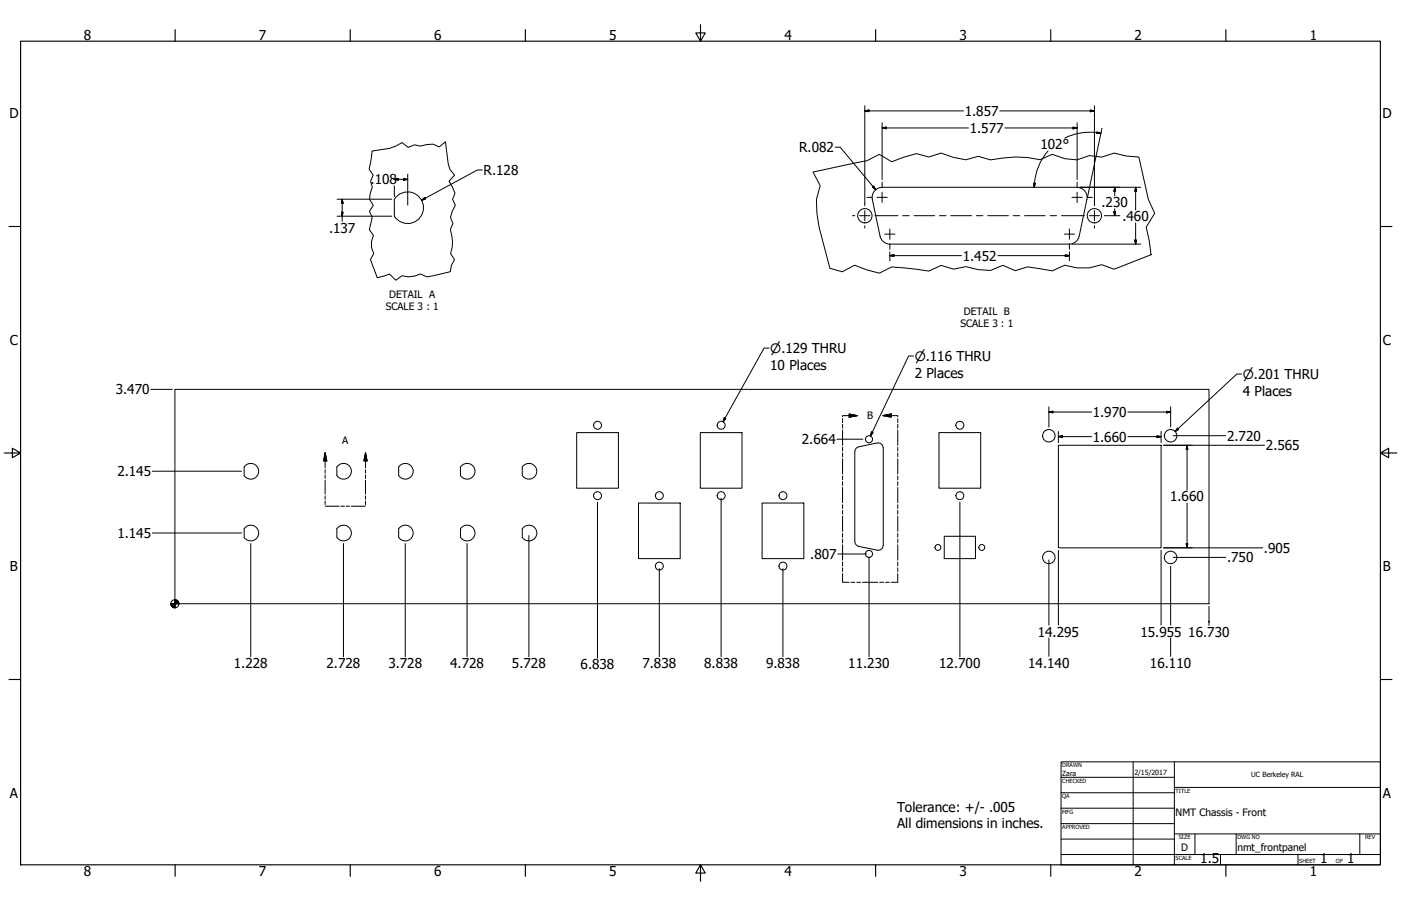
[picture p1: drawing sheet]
<svg xmlns="http://www.w3.org/2000/svg" width="864mm" height="559mm" viewBox="0 0 864 559" stroke-linecap="round" stroke-linejoin="round" font-family="sans-serif">
<!-- layer: Visible (ANSI) -->
<g fill="none" stroke="#000" stroke-width=".62">
<path d="M539 117l3-1h2h120a6 6 0 0 1 6 7l-5 23a6 6 0 0 1-6 5h-110a6 6 0 0 1-7-5l-4-23a6 6 0 0 1 1-6zM245 121a10 10 0 0 1 14 1 10 10 0 0 1-2 14 10 10 0 0 1-14-3v-10zM108 240h637v132h-637zM355 267h26v34h-26zM432 267h25v34h-25zM541 273l2 1 1 2v60l-1 3h-2M541 273l-12 3-2 2v56v2l2 1 12 2M579 267h26v34h-26zM652 275h64v63h-64zM150 293a5 5 0 0 0 8 1 5 5 0 0 0 0-7 5 5 0 0 0-8 1v5M208 293a5 5 0 0 0 7 1 5 5 0 0 0 0-7 5 5 0 0 0-7 1v5M246 293a5 5 0 0 0 7 1 5 5 0 0 0 0-7 5 5 0 0 0-7 1v5"/>
<path d="M284 293a5 5 0 0 0 7 1 5 5 0 0 0 0-7 5 5 0 0 0-7 1v5M322 293a5 5 0 0 0 7 1 5 5 0 0 0 0-7 5 5 0 0 0-7 1v5M394 310h25v35h-25zM470 310h25v35h-25zM151 326a5 5 0 0 1 7-1 5 5 0 0 1 0 8 5 5 0 0 1-8-2v-5zM208 326a5 5 0 0 1 7-1 5 5 0 0 1 0 8 5 5 0 0 1-7-2v-5zM246 326a5 5 0 0 1 7-1 5 5 0 0 1 0 8 5 5 0 0 1-7-2v-5zM284 326a5 5 0 0 1 8-1 5 5 0 0 1-1 8 5 5 0 0 1-7-2v-5zM322 326a5 5 0 0 1 8-1 5 5 0 0 1-1 8 5 5 0 0 1-7-2v-5zM582 331h19v14h-19z"/>
<circle cx="533" cy="133" r="4"/>
<circle cx="675" cy="133" r="4"/>
<circle cx="368" cy="262" r="2.4"/>
<circle cx="445" cy="262" r="2.4"/>
<circle cx="536" cy="271" r="2.2"/>
<circle cx="592" cy="262" r="2.4"/>
<circle cx="647" cy="269" r="4"/>
<circle cx="722" cy="269" r="4"/>
<circle cx="368" cy="306" r="2.4"/>
<circle cx="406" cy="306" r="2.4"/>
<circle cx="445" cy="306" r="2.4"/>
<circle cx="483" cy="306" r="2.4"/>
<circle cx="592" cy="306" r="2.4"/>
<circle cx="578" cy="338" r="1.8"/>
<circle cx="605" cy="338" r="1.8"/>
<circle cx="406" cy="349" r="2.4"/>
<circle cx="483" cy="349" r="2.4"/>
<circle cx="536" cy="342" r="2.2"/>
<circle cx="647" cy="344" r="4"/>
<circle cx="722" cy="344" r="4"/>
</g>
<!-- layer: Break Line (ANSI) -->
<path d="M229 93l11-1 8-4 4 3 3-2 4 1 8-1 4 2 4-4 1 14 1 3 3 4-3 4 3 7-1 4 2 4-3 7 1 4-1 4a22 22 0 0 1 0 14l2 4-2 4v4l-15 3-4-2-4 1-3 1-4-1-4 3-4-4-7 2-5-11 2-4-1-3v-4l1-4-2-3 1-8-1-4 2-3-2-4v-4l1-4-1-3 2-4-2-4zM501 106l33-7 8-4 8 5 15-5 8 2 7-3 8 3 7 2 8-3 8 3a69 69 0 0 1 30-1l8-3 7 3 8 1 8-3 7 1 8-3 7 2 8 1 6 26 4 9-5 8 3 17-23 9-8-3-7 2h-8l-8-1-7 3-16-2-7 2-8-3-7 3-8-1-8-2-7 2-8-2-7 3-23-2-8 3-8-2-7-2-8 4-7-3-7-25-1-8-1-9 3-8z" fill="none" stroke="#000" stroke-width=".62"/>
<!-- layer: Detail Boundary (ANSI) -->
<g fill="none" stroke="#000" stroke-width=".62">
<path d="M519 258v3M523 255l5 1-5 1zM528 256h-9v1M544 256l5-1v2zM544 256h9v1M553 258v3M200 279l1 5h-2zM200 279v10M225 279l1 5h-2zM225 279v10M519 262v2M519 265v10"/>
<path d="M519 276v2M519 279v3M553 262v2M553 265v10M553 276v2M553 279v3M200 290v2M200 293v2M200 296v9M225 290v2M225 293v2M225 296v9"/>
<path d="M519 283v9M519 294v2M519 297v2M553 283v9M553 294v2M553 297v2M200 306v2M200 309v2M200 312h9M210 312h2M213 312h3M217 312h8"/>
<path d="M225 306v2M225 309v2M519 301v9M519 311v3M519 315v2M519 318v10M553 301v9M553 311v3M553 315v2M553 318v10M519 329v2M519 332v3"/>
<path d="M519 336v10M553 329v2M553 332v3M553 336v10M519 354v5h4M519 347v2M519 350v3M525 359h2M528 359h2M532 359h9M542 359h3M546 359h2"/>
<path d="M553 354v5h-4M553 347v2M553 350v3"/>
</g>
<path d="M523 257l5-1zM523 255l5 1-5 1zM544 256l5-1zM544 256l5-1v2zM200 279l1 5zM200 279l1 5h-2zM225 279l1 5zM225 279l1 5h-2z" fill="#000" stroke="#000" stroke-width=".62"/>
<!-- layer: Border (ANSI) -->
<g fill="none" stroke="#000" stroke-width=".7">
<path d="M108 18v7M216 18v7M324 18v7M432 15v10l-3-5h6l-3 5M540 18v7M648 18v7M756 18v7M13 25h838v508h-838zM6 140h7M851 140h7M3 279h10l-5-3v6l5-3M851 279l5 3v-6l-5 3h10"/>
<path d="M6 419h7M851 419h7M108 533v8M216 533v8M324 533v8M432 533l3 5h-6l3-5v11M540 533v8M648 533v8M756 533v8"/>
</g>
<!-- layer: Title (ANSI) -->
<g fill="none" stroke="#000" stroke-width=".62">
<path d="M654 470h197v63h-197zM654 479h70M698 470v63M724 470v63M654 489h70M654 498h70M724 486h127M654 508h70M654 518h70M724 514h127M737 514v13M762 514v13"/>
<path d="M838 514v13M654 527h197M752 527v6M800 527v6"/>
</g>
<!-- layer: Dimension (ANSI) -->
<g fill="none" stroke="#000" stroke-width=".62">
<path d="M533 68h3v1zM533 68h61M533 65v60M544 79l2-1v1zM544 79h53M544 76v35M616 68h59M619 79h45M661 78l3 1h-3zM664 76v35M672 68h3l-3 1zM675 65v60"/>
<path d="M679 79l-9 42M515 91h3l22 26M646 93a34 34 0 0 0-8 23M676 81l3 1h-3zM679 82h-6h-6l-5 1-6 2M243 111l3-1v1zM243 111h8M243 115v6M249 110l2 1h-2zM251 107v20M297 105h-3l-34 19M538 115h1l1 2z"/>
<path d="M637 113h1v3zM666 116h37M687 116l1 2h-1zM687 116v5M700 116l1 2h-1zM700 116v14M208 133h33M208 123h33M211 131v2zM211 123v2zM211 123v14M260 124l2-2v1z"/>
<path d="M682 133h8M687 131h1l-1 2zM687 129v4M700 137v14M549 158l2-1v1zM549 158h44M549 155v6M615 158h44M657 157l2 1h-2zM659 155v6M661 151h42M700 148h1l-1 3z"/>
<path d="M93 240h13M647 254h2v1zM647 251v12M647 254h26M695 254h27M719 254h3l-3 1zM722 251v12M516 271h16M652 269h3v1zM652 269h21M652 266v7M695 269h21"/>
<path d="M713 269h3l-3 1zM716 266v7M723 269h33M732 275v2h-1zM732 275v27M735 275h-18h63M94 291h55M368 310v96M444 307v98M592 310v95M732 310v28M94 329h55"/>
<path d="M155 335v70M212 335v70M250 335v70M288 335v70M326 330v75M652 339v47M716 339v47M731 335h1v3zM735 338h-18h61M406 351v54M483 351v54M517 342h17"/>
<path d="M536 343v62M647 345v41M722 349v37M723 344h33M745 374v12M647 394v11M722 394v11"/>
<circle cx="108" cy="372" r="2.5"/>
</g>
<g fill="#000" stroke="#000" stroke-width=".62">
<path d="M533 68h3zM533 68h3v1zM544 79l2-1zM544 79l2-1v1zM661 79h3zM661 78l3 1h-3zM672 69l3-1zM672 68h3l-3 1zM676 82h3zM676 81l3 1h-3zM243 111l3-1zM243 111l3-1v1z"/>
<path d="M249 111h2zM249 110l2 1h-2zM538 115l2 2zM538 115h1l1 2zM637 113l1 3zM637 113h1v3zM687 116l1 2zM687 116l1 2h-1zM700 116l1 2zM700 116l1 2h-1zM211 131v2zM211 123v2z"/>
<path d="M260 124l2-2zM260 124l2-2v1zM687 131v2zM687 131h1l-1 2zM549 158l2-1zM549 158l2-1v1zM657 158h2zM657 157l2 1h-2zM700 148v3zM700 148h1l-1 3zM647 254h2zM647 254h2v1z"/>
<path d="M719 255l3-1zM719 254h3l-3 1zM652 269h3zM652 269h3v1zM713 270l3-1zM713 269h3l-3 1zM732 275v2zM732 275v2h-1zM731 335l1 3zM731 335h1v3zM105 372l1 2zM105 372l2 3z"/>
<path d="M105 372l3 3h-1zM108 372h2zM108 370l2 2h-2zM108 370v5zM105 372h3v3zM105 372h3zM110 371v1zM109 370l1 2zM108 370h1l1 2z"/>
</g>
<!-- layer: Center Mark (ANSI) -->
<g fill="none" stroke="#000" stroke-width=".62">
<path d="M544 112v4M544 119v6M664 119v3h-3M664 112v4M533 125v2M533 130v6M533 139v2M534 122h4M541 122h6M667 122h-3v3M670 122h3M675 125v2"/>
<path d="M675 130v6M675 139v2M545 144h7M549 141v7M549 151v3M656 144h6M659 141v7M659 151v3"/>
</g>
<!-- layer: Centerline (ANSI) -->
<g fill="none" stroke="#000" stroke-width=".62">
<path d="M526 133h1M530 133h6M539 133h14M556 133h4M563 133h13M579 133h4M586 133h13M602 133h4M609 133h13M625 133h4M632 133h12M647 133h4"/>
<path d="M654 133h14M671 133h7M681 133h1"/>
</g>
<!-- layer: Symbol (ANSI) -->
<path d="M474 215h-3l-25 45M563 220h-3l-23 49M765 231h-3l-38 35M446 258h1l-1 2zM537 266l1 1-1 2zM726 264l1 1-3 1z" fill="none" stroke="#000" stroke-width=".62"/>
<path d="M446 258v2zM446 258h1l-1 2zM537 266v3zM537 266l1 1-1 2zM726 264l-2 2zM726 264l1 1-3 1z" fill="#000" stroke="#000" stroke-width=".62"/>
<g font-size="8.4">
<text x="52" y="24">8</text>
<text x="160" y="24">7</text>
<text x="268" y="24">6</text>
<text x="376" y="24">5</text>
<text x="483" y="24">4</text>
<text x="591" y="24">3</text>
<text x="699" y="24">2</text>
<text x="807" y="24">1</text>
<text x="595" y="71">1.857</text>
<text x="6" y="73">D</text>
<text x="852" y="73">D</text>
<text x="598" y="82">1.577</text>
<text x="493" y="94">R.082</text>
<text x="641" y="92">102°</text>
<text x="298" y="108">R.128</text>
<text x="228" y="114">.108</text>
<text x="679" y="128">.230</text>
<text x="692" y="137">.460</text>
<text x="203" y="144">.137</text>
<text x="593" y="161">1.452</text>
<text x="6" y="213">C</text>
<text x="852" y="213">C</text>
<text x="475" y="228">10 Places</text>
<text x="564" y="233">2 Places</text>
<text x="71" y="243">3.470</text>
<text x="766" y="244">4 Places</text>
<text x="674" y="257">1.970</text>
<text x="494" y="274">2.664</text>
<text x="674" y="272">1.660</text>
<text x="756" y="272">2.720</text>
<text x="780" y="278">2.565</text>
<text x="72" y="294">2.145</text>
<text x="721" y="309">1.660</text>
<text x="72" y="332">1.145</text>
<text x="779" y="341">.905</text>
<text x="499" y="345">.807</text>
<text x="756" y="347">.750</text>
<text x="6" y="352">B</text>
<text x="852" y="352">B</text>
<text x="640" y="393">14.295</text>
<text x="703" y="393">15.955</text>
<text x="732" y="393">16.730</text>
<text x="144" y="412">1.228</text>
<text x="201" y="412">2.728</text>
<text x="239" y="412">3.728</text>
<text x="277" y="412">4.728</text>
<text x="316" y="412">5.728</text>
<text x="358" y="413">6.838</text>
<text x="396" y="412">7.838</text>
<text x="434" y="412">8.838</text>
<text x="472" y="412">9.838</text>
<text x="523" y="412">11.230</text>
<text x="579" y="412">12.700</text>
<text x="634" y="412">14.140</text>
<text x="709" y="412">16.110</text>
<text x="6" y="492">A</text>
<text x="852" y="492">A</text>
<text x="553" y="501">Tolerance: +/- .005</text>
<text x="553" y="511">All dimensions in inches.</text>
<text x="740" y="533">1.5</text>
<text x="814" y="533">1</text>
<text x="830" y="533">1</text>
<text x="52" y="541">8</text>
<text x="160" y="541">7</text>
<text x="268" y="541">6</text>
<text x="376" y="541">5</text>
<text x="483" y="541">4</text>
<text x="591" y="541">3</text>
<text x="699" y="541">2</text>
<text x="807" y="541">1</text>
</g>
<g font-size="8">
<text x="475" y="218">⌀.129 THRU</text>
<text x="564" y="223">⌀.116 THRU</text>
<text x="766" y="234">⌀.201 THRU</text>
</g>
<g font-size="6.3">
<text x="240" y="184">DETAIL A</text>
<text x="238" y="191">SCALE 3 : 1</text>
<text x="594" y="195">DETAIL B</text>
<text x="592" y="202">SCALE 3 : 1</text>
<text x="535" y="259">B</text>
<text x="211" y="274">A</text>
<text x="725" y="503">NMT Chassis - Front</text>
<text x="728" y="525">D</text>
<text x="763" y="525">nmt_frontpanel</text>
</g>
<g font-size="4.4">
<text x="655" y="479">Zara</text>
<text x="699" y="478">2/15/2017</text>
<text x="771" y="479">UC Berkeley RAL</text>
</g>
<g font-size="3.5">
<text x="655" y="473">DRAWN</text>
<text x="655" y="483">CHECKED</text>
<text x="725" y="489">TITLE</text>
<text x="655" y="492">QA</text>
<text x="655" y="502">MFG</text>
<text x="655" y="511">APPROVED</text>
<text x="727" y="518">SIZE</text>
<text x="763" y="518">DWG NO</text>
<text x="841" y="518">REV</text>
<text x="725" y="530">SCALE</text>
<text x="801" y="533">SHEET</text>
<text x="824" y="533">OF</text>
</g>
</svg>
